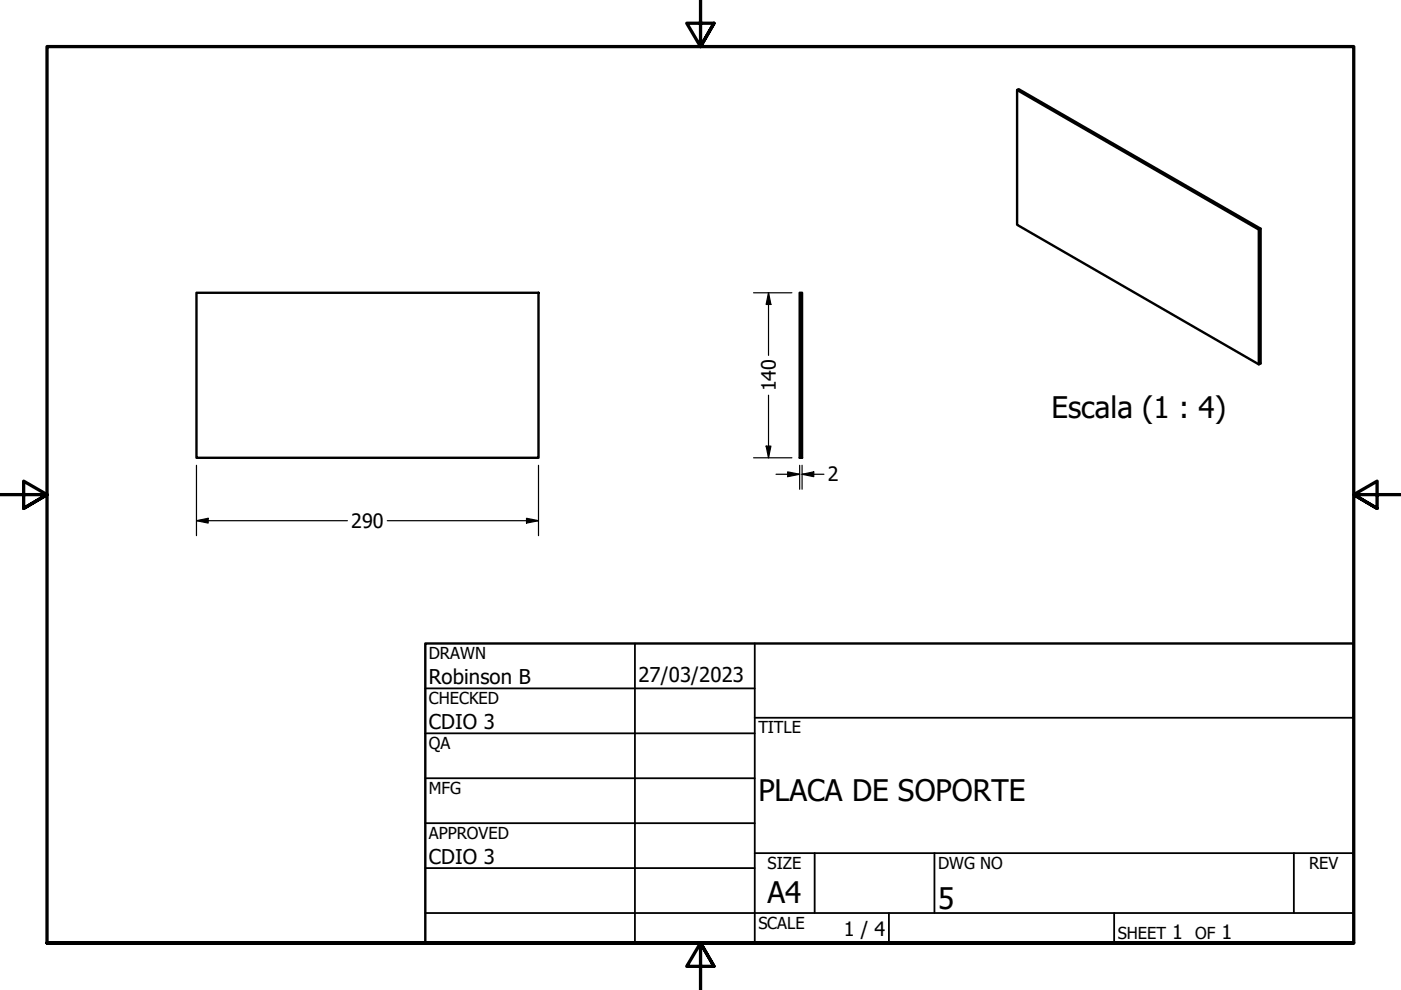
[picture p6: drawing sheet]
<svg xmlns="http://www.w3.org/2000/svg" width="297mm" height="210mm" viewBox="0 0 297 210" stroke-linecap="round" stroke-linejoin="round" font-family="sans-serif">
<!-- layer: Visible (ANSI) -->
<path d="M215.6 19.1l51.3 29.6 .4-.2v28.6l-.4 .2-51.3-29.6v-28.6l.4-.2 51.3 29.6M266.9 48.7v28.6M41.7 62.1h72.5v35h-72.5zM169.5 62.1h.6v35h-.6z" fill="none" stroke="#000" stroke-width=".51"/>
<!-- layer: Border (ANSI) -->
<path d="M148.5 -.1v10l-2.9-5h5.8l-2.9 5 2.9-5M0 104.9h10l-5-2.9v5.8l5-2.9-5 2.9M297 104.9h-10l5-2.9v5.8l-5-2.9 5 2.9M10 199.9v-190h277v190h-277h277M151.4 204.9l-2.9-5 2.9 5h-5.8l2.9-5v10" fill="none" stroke="#000" stroke-width=".7"/>
<!-- layer: Title (ANSI) -->
<g fill="none" stroke="#000" stroke-width=".38">
<path d="M134.6 136.4v63.5M160 136.4v63.5M90.2 146h69.8M90.2 155.5h69.8M160 152.2h127M90.2 165h69.8M90.2 174.5h69.8M90.2 193.6h196.8M90.2 184.1h69.8M160 180.9h127M172.7 180.9v12.7M188.5 193.6v6.3"/>
<path d="M198.1 180.9v12.7M236.2 193.6v6.3M274.3 180.9v12.7"/>
</g>
<path d="M90.2 136.4h196.8v63.5h-196.8z" fill="none" stroke="#000" stroke-width=".51"/>
<!-- layer: Dimension (ANSI) -->
<g fill="none" stroke="#000" stroke-width=".25">
<path d="M159.8 62.1h8.1M162.9 62.1l.5 2.5h-1zM162.9 62.1v13.2M41.7 98.7v14.9M114.2 98.7v14.9M159.8 97.1h8.1M162.4 94.6h1l-.5 2.5zM162.9 83.8v13.3M169.5 98.7v5M170.1 98.7v5M41.7 110.4l2.4-.5v1zM41.7 110.4h32"/>
<path d="M82.1 110.4h32.1M111.6 109.9l2.6 .5-2.6 .5zM164.5 100.6h5M167 100l2.5 .6-2.5 .5zM170.1 100.6l2.4-.6v1.1zM170.1 100.6h4.6"/>
</g>
<g fill="#000">
<path d="M162.9 62.1l.5 2.5h-1z" fill-rule="evenodd"/>
<path d="M162.4 94.6h1l-.5 2.5z" fill-rule="evenodd"/>
<path d="M41.7 110.4l2.4-.5v1z" fill-rule="evenodd"/>
<path d="M111.6 109.9l2.6 .5-2.6 .5z" fill-rule="evenodd"/>
<path d="M167 100l2.5 .6-2.5 .5z" fill-rule="evenodd"/>
<path d="M170.1 100.6l2.4-.6v1.1z" fill-rule="evenodd"/>
</g>
<g font-size="6.3">
<text x="222.9" y="88.6">Escala (1 : 4)</text>
<text x="160.8" y="169.8">PLACA DE SOPORTE</text>
<text x="162.8" y="191.4">A4</text>
<text x="198.9" y="192.7">5</text>
</g>
<g font-size="4.3">
<text x="90.9" y="145.1">Robinson B</text>
<text x="135.4" y="144.5">27/03/2023</text>
<text x="90.9" y="154.6">CDIO 3</text>
<text x="90.9" y="183.2">CDIO 3</text>
</g>
<g font-size="4.2">
<text x="164.5" y="83" transform="rotate(-90 164.5 83)">140</text>
<text x="175.5" y="102.1">2</text>
<text x="74.5" y="111.9">290</text>
<text x="178.9" y="198.5">1 / 4</text>
<text x="248.5" y="199.1">1</text>
<text x="259" y="199.1">1</text>
</g>
<g font-size="3.5">
<text x="90.9" y="139.7">DRAWN</text>
<text x="90.9" y="149.3">CHECKED</text>
<text x="160.8" y="155.5">TITLE</text>
<text x="90.9" y="158.8">QA</text>
<text x="90.9" y="168.3">MFG</text>
<text x="90.9" y="177.8">APPROVED</text>
<text x="162.8" y="184.2">SIZE</text>
<text x="198.9" y="184.2">DWG NO</text>
<text x="277.6" y="184.2">REV</text>
<text x="160.8" y="196.9">SCALE</text>
<text x="237" y="199.1">SHEET</text>
<text x="253.4" y="199.1">OF</text>
</g>
</svg>
